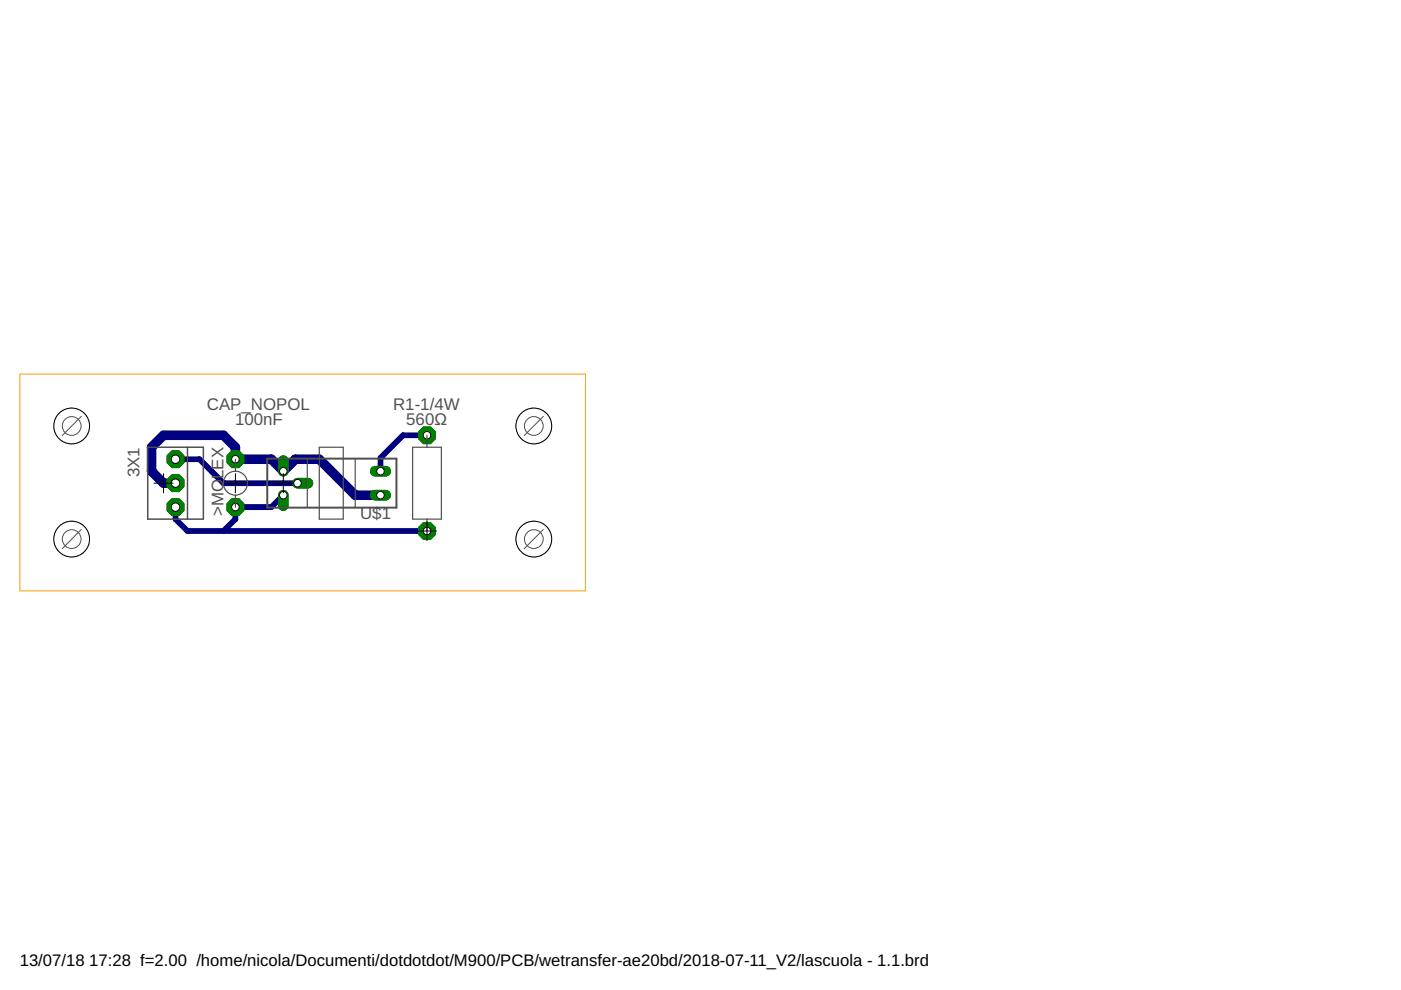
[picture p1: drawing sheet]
<svg xmlns="http://www.w3.org/2000/svg" width="297mm" height="210mm" viewBox="0 0 297 210" stroke-linecap="round" stroke-linejoin="round" font-family="sans-serif">
<path d="M37.2 97.4h5.1l5.1 5h15.7M90.5 92.3h-5.1l-4.7 4.8v2.8M37.2 107.5v2.6l2.6 2.5h50.7M60.1 105l-2.6 2.5h-7.6v2.6l-2.5 2.5" fill="none" stroke="#000080" stroke-width="1.2"/>
<path d="M37.2 102.4h-2.5l-2.6-2.5v-5.1l2.6-2.5h12.7l2.5 2.5v2.6h7.6l2.6 2.5 2.5-2.5h5.1l7.6 7.6h5.4" fill="none" stroke="#000080" stroke-width="2"/>
<circle cx="37.2" cy="97.4" r="1.93" fill="#008000" stroke="#008000" stroke-width=".21"/>
<circle cx="37.2" cy="97.4" r=".9" fill="#fff" stroke="#000" stroke-width=".21"/>
<circle cx="37.2" cy="102.4" r="1.93" fill="#008000" stroke="#008000" stroke-width=".21"/>
<circle cx="37.2" cy="102.4" r=".9" fill="#fff" stroke="#000" stroke-width=".21"/>
<circle cx="37.2" cy="107.5" r="1.93" fill="#008000" stroke="#008000" stroke-width=".21"/>
<circle cx="37.2" cy="107.5" r=".9" fill="#fff" stroke="#000" stroke-width=".21"/>
<path d="M60.1 105v2.2" fill="none" stroke="#008000" stroke-width="2.2"/>
<circle cx="60.1" cy="105" r=".8" fill="#fff" stroke="#000" stroke-width=".21"/>
<path d="M63.1 102.4h2.2" fill="none" stroke="#008000" stroke-width="2.2"/>
<circle cx="63.1" cy="102.4" r=".8" fill="#fff" stroke="#000" stroke-width=".21"/>
<path d="M60.1 97.7v2.2" fill="none" stroke="#008000" stroke-width="2.2"/>
<circle cx="60.1" cy="99.9" r=".8" fill="#fff" stroke="#000" stroke-width=".21"/>
<path d="M79.5 105h2.3" fill="none" stroke="#008000" stroke-width="2.2"/>
<circle cx="80.7" cy="105" r=".8" fill="#fff" stroke="#000" stroke-width=".21"/>
<path d="M79.5 99.9h2.3" fill="none" stroke="#008000" stroke-width="2.2"/>
<circle cx="80.7" cy="99.9" r=".8" fill="#fff" stroke="#000" stroke-width=".21"/>
<circle cx="90.5" cy="112.6" r="1.93" fill="#008000" stroke="#008000" stroke-width=".21"/>
<circle cx="90.5" cy="112.6" r=".8" fill="#fff" stroke="#000" stroke-width=".21"/>
<circle cx="90.5" cy="92.3" r="1.93" fill="#008000" stroke="#008000" stroke-width=".21"/>
<circle cx="90.5" cy="92.3" r=".8" fill="#fff" stroke="#000" stroke-width=".21"/>
<circle cx="49.9" cy="97.4" r="1.93" fill="#008000" stroke="#008000" stroke-width=".21"/>
<circle cx="49.9" cy="97.4" r=".8" fill="#fff" stroke="#000" stroke-width=".21"/>
<circle cx="49.9" cy="107.5" r="1.93" fill="#008000" stroke="#008000" stroke-width=".21"/>
<circle cx="49.9" cy="107.5" r=".8" fill="#fff" stroke="#000" stroke-width=".21"/>
<circle cx="37.2" cy="97.4" r="1.93" fill="#008000" stroke="#008000" stroke-width=".21"/>
<circle cx="37.2" cy="97.4" r=".9" fill="#fff" stroke="#000" stroke-width=".21"/>
<circle cx="37.2" cy="102.4" r="1.93" fill="#008000" stroke="#008000" stroke-width=".21"/>
<circle cx="37.2" cy="102.4" r=".9" fill="#fff" stroke="#000" stroke-width=".21"/>
<circle cx="37.2" cy="107.5" r="1.93" fill="#008000" stroke="#008000" stroke-width=".21"/>
<circle cx="37.2" cy="107.5" r=".9" fill="#fff" stroke="#000" stroke-width=".21"/>
<path d="M60.1 105v2.2" fill="none" stroke="#008000" stroke-width="2.2"/>
<circle cx="60.1" cy="105" r=".8" fill="#fff" stroke="#000" stroke-width=".21"/>
<path d="M63.1 102.4h2.2" fill="none" stroke="#008000" stroke-width="2.2"/>
<circle cx="63.1" cy="102.4" r=".8" fill="#fff" stroke="#000" stroke-width=".21"/>
<path d="M60.1 97.7v2.2" fill="none" stroke="#008000" stroke-width="2.2"/>
<circle cx="60.1" cy="99.9" r=".8" fill="#fff" stroke="#000" stroke-width=".21"/>
<path d="M79.5 105h2.3" fill="none" stroke="#008000" stroke-width="2.2"/>
<circle cx="80.7" cy="105" r=".8" fill="#fff" stroke="#000" stroke-width=".21"/>
<path d="M79.5 99.9h2.3" fill="none" stroke="#008000" stroke-width="2.2"/>
<circle cx="80.7" cy="99.9" r=".8" fill="#fff" stroke="#000" stroke-width=".21"/>
<circle cx="90.5" cy="112.6" r="1.93" fill="#008000" stroke="#008000" stroke-width=".21"/>
<circle cx="90.5" cy="112.6" r=".8" fill="#fff" stroke="#000" stroke-width=".21"/>
<circle cx="90.5" cy="92.3" r="1.93" fill="#008000" stroke="#008000" stroke-width=".21"/>
<circle cx="90.5" cy="92.3" r=".8" fill="#fff" stroke="#000" stroke-width=".21"/>
<circle cx="49.9" cy="97.4" r="1.93" fill="#008000" stroke="#008000" stroke-width=".21"/>
<circle cx="49.9" cy="97.4" r=".8" fill="#fff" stroke="#000" stroke-width=".21"/>
<circle cx="49.9" cy="107.5" r="1.93" fill="#008000" stroke="#008000" stroke-width=".21"/>
<circle cx="49.9" cy="107.5" r=".8" fill="#fff" stroke="#000" stroke-width=".21"/>
<path d="M31.3 94.8h11.8v15.3h-11.8zM39.8 94.8v15.3" fill="none" stroke="#505050" stroke-width=".32"/>
<path d="M56.7 97.2h27.4v10.4h-27.4z" fill="none" stroke="#505050" stroke-width=".42"/>
<path d="M49.9 99.9a2.54 2.54 0 0 0-2.5 2.5 2.54 2.54 0 0 0 2.5 2.6M49.9 99.9a2.54 2.54 0 0 1 2.6 2.5 2.54 2.54 0 0 1-2.6 2.6M49.9 97.4v2.5M65.2 97.4v10.1M67.7 94.8h5.1v15.3h-5.1zM75.3 97.4v10.1M87.5 94.8h6.1v15.3h-6.1zM90.5 92.3v2.5M49.9 105v2.5M90.5 110.1v2.5" fill="none" stroke="#505050" stroke-width=".25"/>
<path d="M32.6 102.4h4.1M34.7 100.4v4.1M47.9 102.4h4M49.9 100.4v4.1M58 102.4h4.1M60.1 100.4v4.1M88.5 112.6h4.1M90.5 110.6v4" fill="none" stroke="#000" stroke-width=".21"/>
<g fill="none" stroke="#f90" stroke-width=".21">
<path d="M4.2 79.3h120v46h-120z"/>
<circle cx="15.2" cy="114.3" r="3.8"/>
</g>
<circle cx="15.2" cy="114.3" r="3.8" fill="#fff" stroke="#000" stroke-width=".21"/>
<circle cx="15.2" cy="90.3" r="3.8" fill="none" stroke="#f90" stroke-width=".21"/>
<circle cx="15.2" cy="90.3" r="3.8" fill="#fff" stroke="#000" stroke-width=".21"/>
<circle cx="113.2" cy="114.3" r="3.8" fill="none" stroke="#f90" stroke-width=".21"/>
<circle cx="113.2" cy="114.3" r="3.8" fill="#fff" stroke="#000" stroke-width=".21"/>
<circle cx="113.2" cy="90.3" r="3.8" fill="none" stroke="#f90" stroke-width=".21"/>
<circle cx="113.2" cy="90.3" r="3.8" fill="#fff" stroke="#000" stroke-width=".21"/>
<g fill="none" stroke="#505050" stroke-width=".21">
<path d="M17.2 88.3l-4 4.1M115.2 88.3l-4.1 4.1M17.2 112.3l-4 4M115.2 112.3l-4.1 4"/>
<circle cx="15.2" cy="90.3" r="1.99"/>
<circle cx="113.2" cy="90.3" r="1.99"/>
<circle cx="15.2" cy="114.3" r="1.99"/>
<circle cx="113.2" cy="114.3" r="1.99"/>
</g>
<g font-size="3.6" fill="#505050">
<text x="43.9" y="87">CAP_NOPOL</text>
<text x="83.4" y="87">R1-1/4W</text>
<text x="49.8" y="90.1">100nF</text>
<text x="86.1" y="90.1">560Ω</text>
<text x="29.6" y="101.2" transform="rotate(-90 29.6 101.2)">3X1</text>
<text x="47.4" y="101.6" transform="rotate(-90 47.4 101.6)">LEX</text>
<text x="47.4" y="109.4" transform="rotate(-90 47.4 109.4)">&gt;MO</text>
<text x="76.4" y="110.1">U$1</text>
</g>
<g font-size="3.5">
<text x="4.2" y="204.7">13/07/18</text>
<text x="18.9" y="204.7">17:28 f=2.00 /home/nicola/Documenti/dotdotdot/M900/PCB/wetransfer-ae20bd/2018-07-11_V2/lascuola - 1.1.brd</text>
</g>
</svg>
